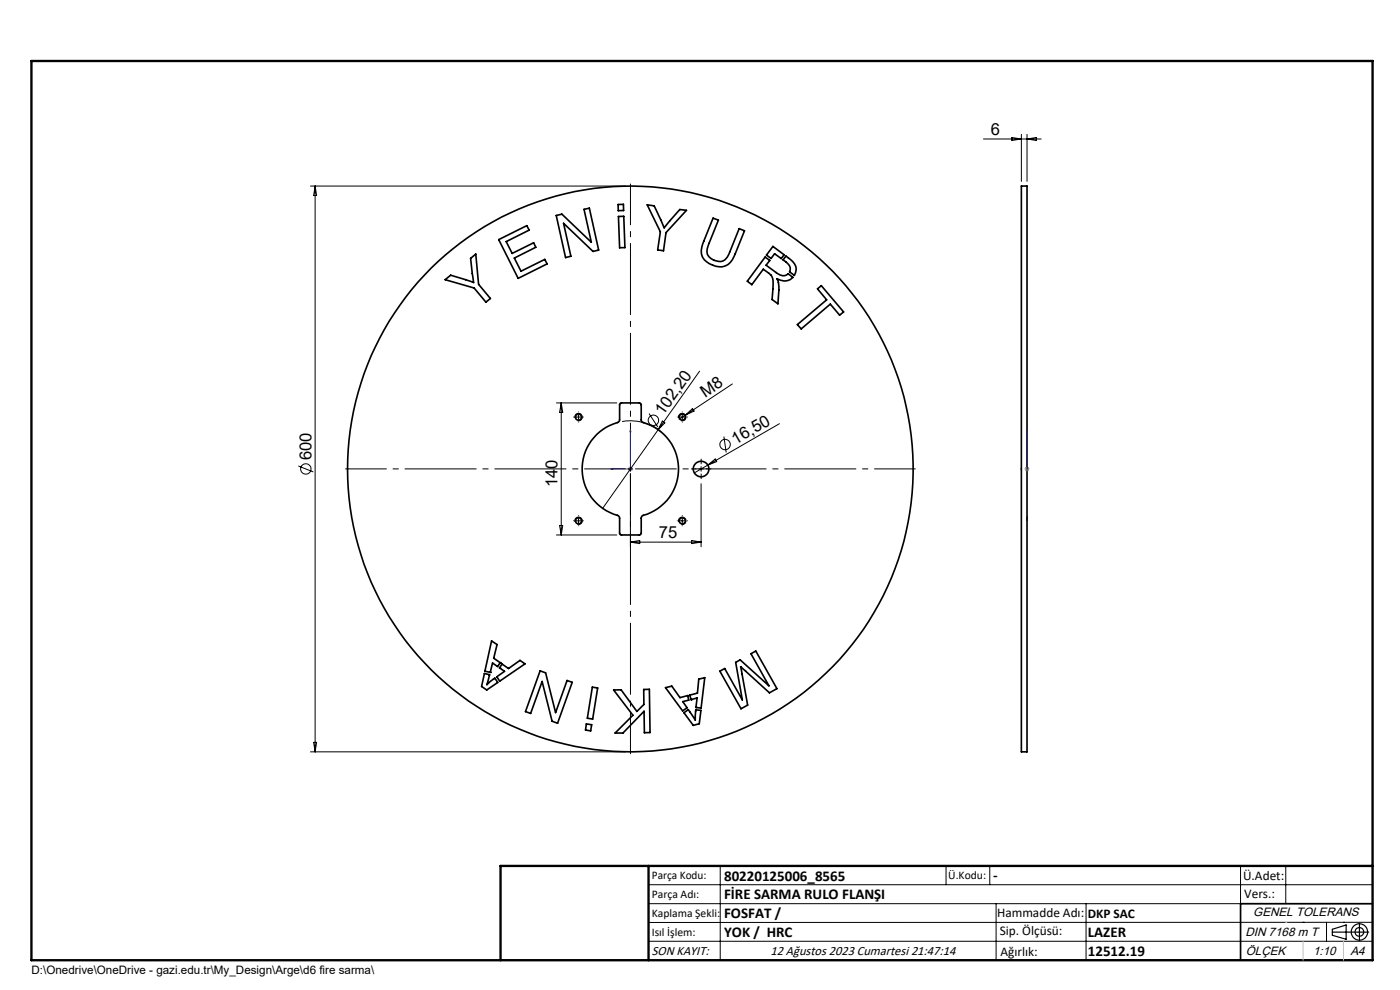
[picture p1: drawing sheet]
<svg xmlns="http://www.w3.org/2000/svg" width="297mm" height="210mm" viewBox="0 0 297 210" stroke-linecap="round" stroke-linejoin="round" font-family="sans-serif">
<g fill="none" stroke="#000" stroke-width=".35">
<path d="M216.7 39.5h1.2v120h-1.2zM94.4 59.3l1.2-.9 4.9 1.5-.7-5.1 1.1-.9 .6 6.4 2.5 3-.9 .8-2.5-3zM105.8 50.8l6-2.9 .5 .9-4.9 2.5 1.3 2.5 4.5-2.3 .5 .9-4.6 2.3 1.4 2.8 5.1-2.5 .5 1-6.2 3zM118 45.7l1.2-.3 6.2 6-1.5-7 1.1-.2 2 8.8-1.2 .3-6.2-5.9 1.5 7-1.1 .2zM131.1 43.4l1.2-.1v1.4h-1.1zM131.2 45.9h1.1l.3 6.6-1.2 .1zM137.3 43.5l1.5 .2 2.1 4.6 3.3-3.9 1.4 .2-4.3 4.7-.5 3.9-1.3-.2 .6-3.8zM151.3 46.3l1.1 .4-2 4.9a2.33 2.33 0 0 0 1 3.6 2.12 2.12 0 0 0 3.2-1.2l2.2-5.5 1.1 .5-1.9 4.9a3.3 3.3 0 0 1-4.8 2.3 3.1 3.1 0 0 1-2.2-4.4zM162.3 54.5l1 .7-.8 1.1 2.1 1.5a1.87 1.87 0 0 0 2.6 .3l1 .7a2.54 2.54 0 0 1-3.4 .3 4 4 0 0 1 .4 2.4l-.2 2.9-1.2-.9 .2-2.2a4.3 4.3 0 0 0-.4-2.9l-1.7-1.3-2.4 3.3-1-.8zM164 52.3l2.3 1.7-.6 .8-1.4-1-.7 1-1-.7zM166.7 54.3l.5 .4a2.73 2.73 0 0 1 1.3 3.7l-1-.7a1.59 1.59 0 0 0-.8-2.2l-.6-.4zM173.4 61.3l.8-.7 4.8 5.6-.9 .6-2-2.3-6.1 5.3-.8-.9 6.2-5.3z"/>
<path d="M131.5 85.6l.3-.1h4.1l.1 .3v3.3l.2 .4a10.3 10.3 0 0 1 7.7 10 10.3 10.3 0 0 1-7.7 10l-.2 .3v3.4l-.3 .3-4.1-.1-.2-3.5-.2-.4a10.3 10.3 0 0 1-7.7-10 10.3 10.3 0 0 1 7.7-10l.2-.4zM102.8 142.9l1.1 .2-.6 2.1 1.7-1.3 .6 .9-2.3 1.6-1.1-.8zM104 142.6h.1M106 141.7h.1M106.1 140.6h.1M106.1 140.6l-.5 .8-1.1-.8-.5 2M106.1 140.6l-1.4-1 .7-2.9-1.1-.7-1.4 6.4 1.1 .2M106.5 140.9l1.4 .9 2.4-1.7 1.1 .7-5.4 3.7-.6-.9 1.6-1.2-1-.7zM114.6 142.3l1.1 .4 2.2 8.5 2.4-6.9 1.1 .4-3.1 8.7-1.2-.4-2.1-8.4-2.4 6.7-1.1-.4zM124.4 153.6l1.1 .1-.2 1.3-1.1-.1zM125.7 145.8l1.1 .1-1.1 6.6-1.1-.1zM130.2 146.4l1.6-.1 3.3 4.6 1.5-1.5v-3.1l1.2-.1 .1 9.2h-1.2l-.1-4.5-4.4 4.6h-1.7l3.8-3.8z"/>
<path d="M141.2 145.9l1.3-.4 1.8 2.5 1.6-.4 .2 .9-1.2 .3 .8 1.3-.9 .7zM145.1 151.2l.9-.7 1.5 2.2 .1-2.1 1.1 .1-.4 2.8-1.2 .4zM145.9 147.6h.1M146.6 148.4h.1M146.6 148.4l-.3-.9 1.7-.5 .2-2.9 1.3-.4-.8 6.5-1.1-.1M146.6 148.4l1.3-.3-.3 2M147.6 150.1h.1M152.7 142.4l1-.6 3.8 6.7-1.4-8 .9-.5 6.1 5.5-3.8-6.8 1-.6 4.5 8-1.6 .9-6.1-5.6 1.5 8.2-1.4 .7zM291.2 191.7h-28v12"/>
<circle cx="122.7" cy="88.5" r=".64"/>
<circle cx="133.7" cy="99.5" r="60"/>
<circle cx="144.7" cy="88.5" r=".66"/>
<circle cx="148.7" cy="99.5" r="1.65"/>
<circle cx="122.7" cy="110.5" r=".64"/>
<circle cx="144.7" cy="110.5" r=".66"/>
</g>
<g fill="none" stroke="#000" stroke-width=".21">
<path d="M65.9 39.5h66.8M66.9 39.5v120M66.9 39.5l.3 2h-.7zM208.6 29.5h12.3M214.7 29.2l2 .3-2 .3zM216.7 28.5v10M217.9 28.5v10M217.9 29.5l2-.3v.6zM148.4 78.7l-8.8 12.4M63.3 98.8l3.2 1.3M118 85.5h12.8M119.1 85.5v28"/>
<path d="M119.1 85.5l.3 2h-.7zM122 88.7a.8 .8 0 0 1 .7-1 .8 .8 0 0 1 .8 .8 .8 .8 0 0 1-1 .7M122.2 88.5h1M122.7 88v1M132 89.4a10.2 10.2 0 0 1 8.4 2.3M133.2 99.5h1M133.7 99v1M137.7 87.7l1.9 2.9M139.6 91.1l-11.8 16.7M140.5 89.3l.5 .4-1.4 1.4zM144 88.7a.79 .79 0 0 1 .7-1 .79 .79 0 0 1 .8 .8 .79 .79 0 0 1-1 .7M144.2 88.5h1"/>
<path d="M144.7 88v1M145.4 88l-1.3 .9M145.4 88l1.5-1.3 .3 .5zM148.2 99.5h1M148.7 99v1M150.1 98.7l1.6-1.3 .3 .5zM153.6 92.6l.5 3.4M155.4 81.4l-10 6.6M165.3 89.9l-18 10.4M118 113.5h12.8M118.7 111.5h.7l-.3 2zM122 110.7a.8 .8 0 0 1 .7-1 .8 .8 0 0 1 .8 .9 .8 .8 0 0 1-1 .7"/>
<path d="M122.2 110.5h1M122.7 110v1M133.7 100.5v15.5M133.7 115h15M133.7 115l2-.4v.7zM144 110.7a.79 .79 0 0 1 .7-1 .79 .79 0 0 1 .8 .9 .79 .79 0 0 1-1 .7M144.2 110.5h1M144.7 110v1M146.7 114.6l2 .4-2 .3zM148.7 102.6v13.4M65.9 159.5h66.8M66.5 157.5h.7l-.3 2z"/>
<path d="M137.6 187.7h153.6M137.6 191.7h153.6M137.6 199.7h153.6M152.8 183.7v20M200.7 183.7v4M210 183.7v4M211.3 191.7v12M230.4 191.7v12M263.2 183.7v20M272.8 183.7v8M276.4 195.6h.1M281.4 195.6v4.1"/>
<path d="M285 195.6h.1M291.2 195.6l-153.6 .1"/>
<circle cx="64.9" cy="99.5" r="1.1"/>
<circle cx="138.6" cy="89.2" r="1.11"/>
<circle cx="153.8" cy="94.3" r="1.1"/>
</g>
<g fill="none" stroke="#000" stroke-width=".25">
<path d="M217.9 109.7v.8M217.9 109.7h.1M282.6 197.7h7.8M282.6 197.1l3-.9v3l-3-.8zM288.4 195.8v3.8M106.2 203.7h185"/>
<circle cx="288.4" cy="197.7" r="1.74"/>
<circle cx="288.4" cy="197.7" r=".93"/>
</g>
<path d="M129.6 99.5l.4-.1v.2zM133.7 91.1l.1 .5h-.2zM133.7 91.1v8.4h-4.1M217.9 99.4v.2zM217.9 91.1v.5v-.5M217.9 99.5h.1M217.9 91.1v8.4" fill="none" stroke="#00f" stroke-width=".21"/>
<path d="M133.2 99.5h1M133.4 99.1l.7 .7M133.7 99v1M134.1 99.1l-.7 .7M217.3 99.5h1.1M217.5 99.1l.7 .7M217.9 99v1M218.2 99.1l-.7 .7" fill="none" stroke="#808080" stroke-width=".21"/>
<path d="M132.7 99.5h-59.5M133.7 98.5v-59.5M134.7 99.5h59.5M133.7 100.5v59.5" fill="none" stroke="#000" stroke-width=".21" stroke-dasharray="15.2 1.3 1.3 1.3" stroke-dashoffset="6.4" stroke-linecap="butt"/>
<g fill="none" stroke="#000" stroke-width=".21" stroke-dasharray="15.2 1.3 1.3 1.3" stroke-linecap="butt">
<path d="M121.7 88.5h-.1M122.7 87.5v-.2M122.7 89.5v.1M123.7 88.5h.2M143.7 88.5h-.1M144.7 87.5v-.2M144.7 89.5v.1M145.7 88.5h.2M147.7 99.5h-1.1M148.7 98.5v-1.2M149.7 99.5h1.2M121.7 110.5h-.1"/>
<path d="M122.7 109.5v-.2M122.7 111.5v.1M123.7 110.5h.2M143.7 110.5h-.1M144.7 109.5v-.2M144.7 111.5v.1M145.7 110.5h.2M148.7 100.5v1.1"/>
</g>
<path d="M6.7 12.9h284.5v190.8h-284.5zM137.6 183.7v20M291.2 183.7h-185v20" fill="none" stroke="#000" stroke-width=".5"/>
<path d="M276.4 199.7v4M285 199.7v4" fill="none" stroke="#c0c0c0" stroke-width=".21"/>
<path d="M272.8 195.6h.1" fill="none" stroke="#c0c0c0" stroke-width=".25"/>
<g fill="#00f">
<path d="M129.6 99.5l.4 .1v-.2zM133.7 91.1l-.1 .5h.2z"/>
<path d="M217.9 99.4v.2zM217.9 91.1v.5z"/>
</g>
<g font-size="3.5">
<text x="210.2" y="28.7">6</text>
<text x="140.7" y="88.3" transform="rotate(-55 140.7 88.3)">102,20</text>
<text x="149.6" y="84.4" transform="rotate(-33 149.6 84.4)">M8</text>
<text x="156" y="94.4" transform="rotate(-30 156 94.4)">16,50</text>
<text x="66.1" y="97.6" transform="rotate(-90 66.1 97.6)">600</text>
<text x="118.3" y="103.4" transform="rotate(-90 118.3 103.4)">140</text>
<text x="139.8" y="114.2">75</text>
</g>
<g font-size="3.2">
<text x="153.6" y="186.8">80220125006_8565</text>
<text x="153.6" y="190.8">FİRE SARMA RULO FLANŞI</text>
<text x="210.7" y="186.6">-</text>
<text x="153.6" y="194.8">FOSFAT /</text>
<text x="153.6" y="198.8">YOK / HRC</text>
<text x="230.8" y="198.7">LAZER</text>
<text x="230.8" y="202.8">12512.19</text>
</g>
<g font-size="2.8">
<text x="263.7" y="186.7">Ü.Adet:</text>
<text x="263.9" y="190.5">Vers.:</text>
<text x="211.5" y="194.5">Hammadde Adı:</text>
<text x="230.8" y="194.7">DKP SAC</text>
<text x="138.3" y="202.6">SON KAYIT:</text>
<text x="163.5" y="202.6">12 Ağustos 2023 Cumartesi 21:47:14</text>
<text x="212.1" y="198.4">Sip. Ölçüsü:</text>
<text x="212.2" y="202.7">Ağırlık:</text>
</g>
<g font-size="2.6">
<text x="265.9" y="194.4">GENEL TOLERANS</text>
<text x="264.2" y="198.5">DIN 7168 m T</text>
<text x="264.3" y="202.6">ÖLÇEK</text>
<text x="278.5" y="202.6">1:10</text>
<text x="286.5" y="202.6">A4</text>
</g>
<g font-size="2.5">
<text x="138.3" y="186.4">Parça Kodu:</text>
<text x="138.3" y="190.5">Parça Adı:</text>
<text x="201.2" y="186.5">Ü.Kodu:</text>
<text x="138.3" y="194.5">Kaplama Şekli:</text>
<text x="138.3" y="198.6">Isıl İşlem:</text>
<text x="6.7" y="206.7">D:\Onedrive\OneDrive - gazi.edu.tr\My_Design\Arge\d6 fire sarma\</text>
</g>
</svg>
